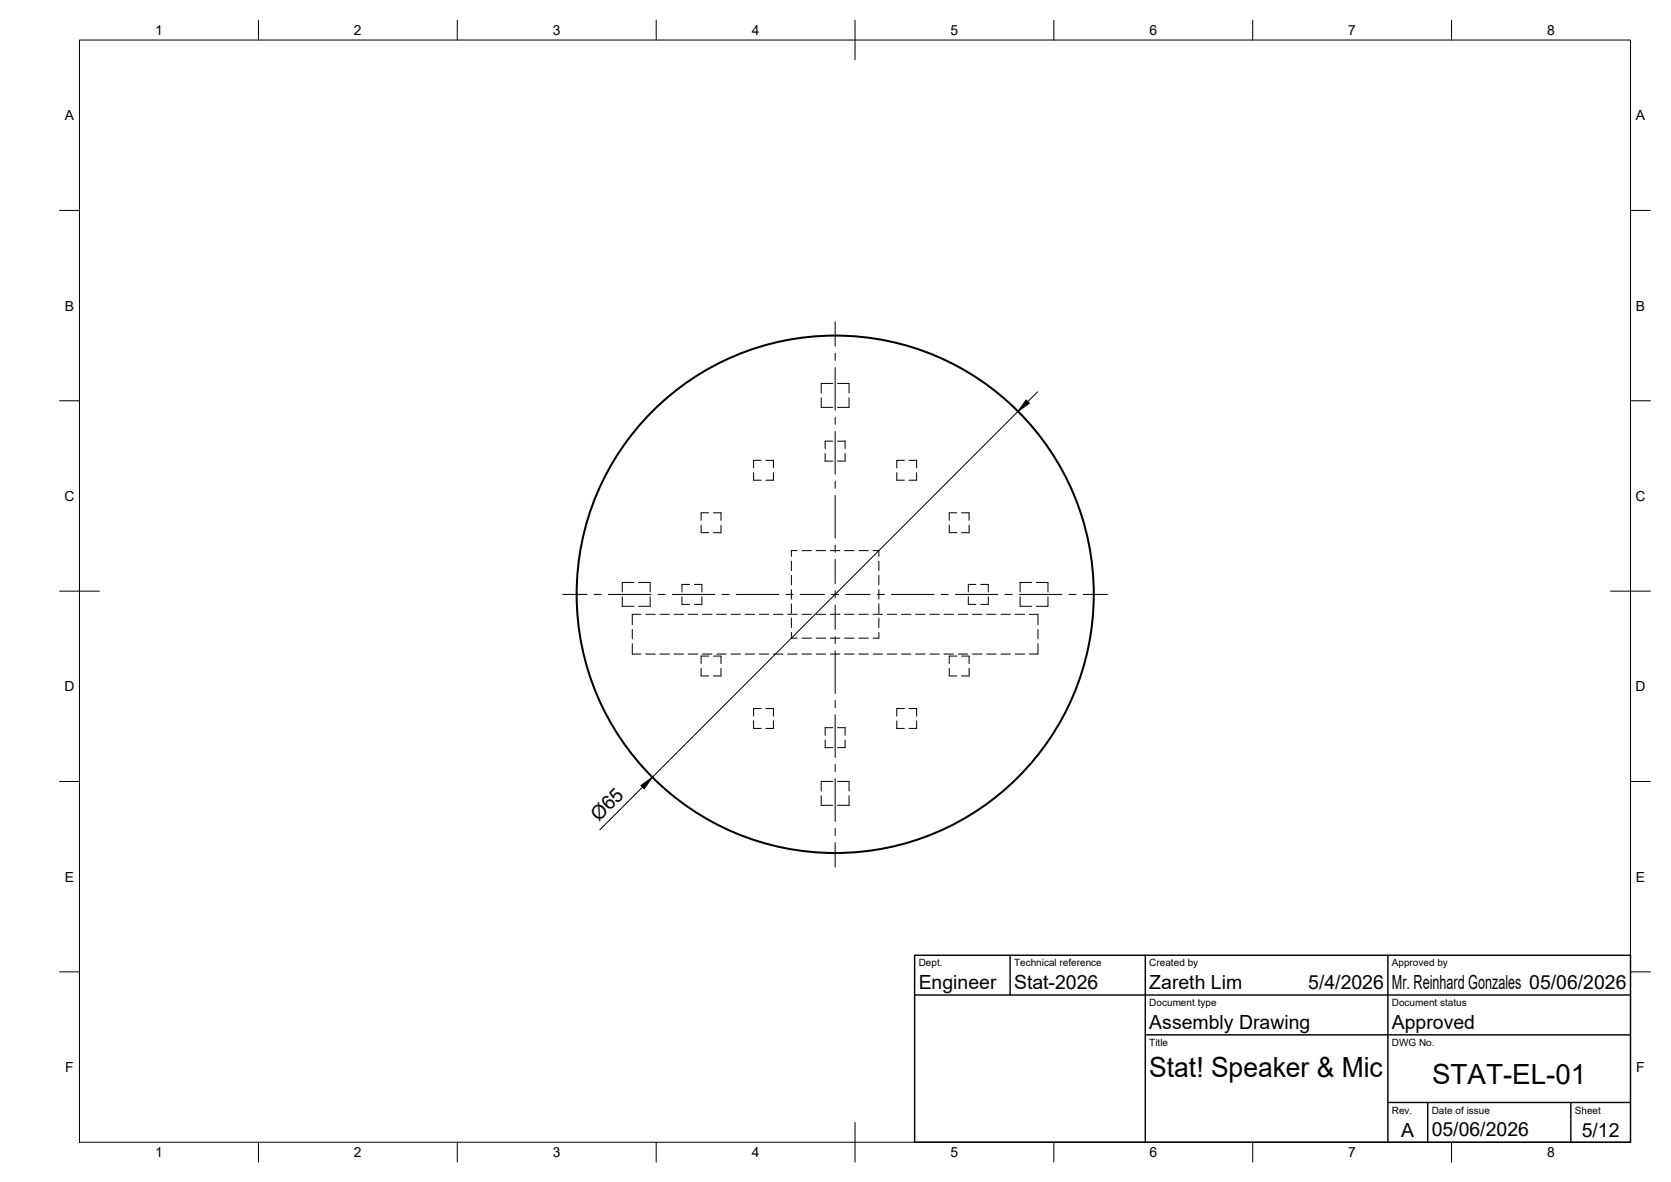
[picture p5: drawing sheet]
<svg xmlns="http://www.w3.org/2000/svg" width="420mm" height="297mm" viewBox="0 0 420 297" stroke-linecap="round" stroke-linejoin="round" font-family="sans-serif">
<!-- layer: Visible -->
<circle cx="210" cy="149.3" r="65" fill="none" stroke="#000" stroke-width=".51"/>
<!-- layer: Hidden -->
<g fill="none" stroke="#000" stroke-width=".25">
<path d="M206.5 100v2.4h2.9M209.4 96.4h-2.9v2.4M210.6 96.4h2.9v2.4M213.5 100v2.4h-2.9M189.5 118.8v1.9h1.9M191.4 115.7h-1.9v1.9M192.6 115.7h1.9v1.9M194.5 118.8v1.9h-1.9M207.5 114v1.9h1.9M209.4 110.9h-1.9v1.9M210.6 110.9h1.9v1.9M212.5 114v1.9h-1.9"/>
<path d="M225.5 118.8v1.9h1.9M227.4 115.7h-1.9v1.9M228.6 115.7h1.9v1.9M230.5 118.8v1.9h-1.9M176.3 132v1.9h1.9M178.2 128.9h-1.9v1.9M179.4 128.9h1.9v1.9M181.3 132v1.9h-1.9M200.4 138.4h-1.4v1.4M201.7 138.4h2.3M205.2 138.4h2.4M208.8 138.4h2.4"/>
<path d="M212.4 138.4h2.4M215.9 138.4h2.4M219.5 138.4h1.5v1.4M238.7 132v1.9h1.9M240.6 128.9h-1.9v1.9M241.8 128.9h1.9v1.9M243.7 132v1.9h-1.9M156.5 150v2.4h2.9M159 158.2v2.4M159.4 146.4h-2.9v2.4M160.6 146.4h2.9v2.4M161.2 154.4h-2.2v2.6"/>
<path d="M162.3 154.4h2.4M163.5 150v2.4h-2.9M165.9 154.4h2.4M169.5 154.4h2.4M171.5 150v1.9h1.9M173.1 154.4h2.4M173.4 146.9h-1.9v1.9M174.6 146.9h1.9v1.9M176.5 150v1.9h-1.9M176.6 154.4h2.4M180.2 154.4h2.4M183.8 154.4h2.4"/>
<path d="M187.4 154.4h2.3M190.9 154.4h2.4M194.5 154.4h2.4M198.1 154.4h2.3M199 141v2.4M199 144.6v2.4M199 148.2v2.4M199 151.8v2.3M199 155.3v2.4M199 158.9v1.5h1.4M201.7 154.4h2.3M205.2 154.4h2.4"/>
<path d="M208.8 154.4h2.4M212.4 154.4h2.4M215.9 154.4h2.4M219.5 154.4h2.4M221 158.9v1.5h-1.5M221 141v2.4M221 144.6v2.4M221 148.2v2.4M221 151.8v2.3M221 155.3v2.4M223.1 154.4h2.4M226.7 154.4h2.3"/>
<path d="M230.2 154.4h2.4M233.8 154.4h2.4M237.4 154.4h2.4M240.9 154.4h2.4M243.5 150v1.9h1.9M244.5 154.4h2.4M245.4 146.9h-1.9v1.9M246.6 146.9h1.9v1.9M248.1 154.4h2.4M248.5 150v1.9h-1.9M251.7 154.4h2.3M255.2 154.4h2.4"/>
<path d="M256.5 150v2.4h2.9M258.8 154.4h2.2v2.6M259.4 146.4h-2.9v2.4M260.6 146.4h2.9v2.4M261 158.2v2.4M263.5 150v2.4h-2.9M159 161.8v2.6h2.2M162.3 164.4h2.4M165.9 164.4h2.4M169.5 164.4h2.4M173.1 164.4h2.4M176.3 168v1.9h1.9"/>
<path d="M176.6 164.4h2.4M178.2 164.9h-1.9v1.9M179.4 164.9h1.9v1.9M180.2 164.4h2.4M181.3 168v1.9h-1.9M183.8 164.4h2.4M187.4 164.4h2.3M190.9 164.4h2.4M191.4 178.1h-1.9v1.9M192.6 178.1h1.9v1.9M194.5 164.4h2.4M198.1 164.4h2.3"/>
<path d="M201.7 160.4h2.3M201.7 164.4h2.3M205.2 160.4h2.4M205.2 164.4h2.4M208.8 160.4h2.4M208.8 164.4h2.4M212.4 160.4h2.4M212.4 164.4h2.4M215.9 160.4h2.4M215.9 164.4h2.4M219.5 164.4h2.4M223.1 164.4h2.4"/>
<path d="M226.7 164.4h2.3M227.4 178.1h-1.9v1.9M228.6 178.1h1.9v1.9M230.2 164.4h2.4M233.8 164.4h2.4M237.4 164.4h2.4M238.7 168v1.9h1.9M240.6 164.9h-1.9v1.9M240.9 164.4h2.4M241.8 164.9h1.9v1.9M243.7 168v1.9h-1.9M244.5 164.4h2.4"/>
<path d="M248.1 164.4h2.4M251.7 164.4h2.3M255.2 164.4h2.4M261 161.8v2.6h-2.2M189.5 181.2v1.9h1.9M194.5 181.2v1.9h-1.9M206.5 200v2.4h2.9M207.5 186v1.9h1.9M209.4 196.4h-2.9v2.4M209.4 182.9h-1.9v1.9M210.6 196.4h2.9v2.4M210.6 182.9h1.9v1.9"/>
<path d="M212.5 186v1.9h-1.9M213.5 200v2.4h-2.9M225.5 181.2v1.9h1.9M230.5 181.2v1.9h-1.9"/>
</g>
<!-- layer: BORDER -->
<g fill="none" stroke="#000" stroke-width=".25">
<path d="M20 10.1h390v276.9h-390zM65 5.1v5M115 5.1v5M165 5.1v5M215 5.1v10M265 5.1v5M315 5.1v5M365 5.1v5M15 52.9h5M410 52.9h5M15 100.7h5M410 100.7h5"/>
<path d="M15 148.6h10M405 148.6h10M15 196.4h5M410 196.4h5M15 244.2h5M410 244.2h5M65 287v5M115 287v5M165 287v5M215 282.1v9.9M265 287v5M315 287v5"/>
<path d="M365 287v5"/>
</g>
<!-- layer: TITLEBLOCK -->
<path d="M230 250h180M230 240.1h180v46.9h-180zM254 240.1v9.9M288 240.1v46.9M349 240.1v46.9M288 260.1h122M349 277.1h61M359 277.1v9.9M395 277.1v9.9" fill="none" stroke="#000" stroke-width=".36"/>
<!-- layer: Smart Centers -->
<g fill="none" stroke="#000" stroke-width=".25">
<path d="M210 80.9v6.1M210 88.8v1.8M210 92.4v10.7M210 104.9v1.7M210 108.4v10.8M210 120.9v1.8M210 124.5v10.7M210 137v1.8M141.5 149.4h6.1M149.4 149.4h1.8M153 149.4h10.7M165.5 149.4h1.8"/>
<path d="M169 149.4h10.7M181.5 149.4h1.8M185.1 149.4h10.7M197.6 149.4h1.8M201.2 149.4h6.1M209.1 149.4h1.8M210 140.6v6.1M210 148.5v1.8M210 152v6.2M210 160v1.7M212.7 149.4h6.1M220.6 149.4h1.8"/>
<path d="M224.1 149.4h10.8M236.6 149.4h1.8M240.2 149.4h10.7M252.7 149.4h1.8M256.3 149.4h10.7M268.8 149.4h1.8M272.4 149.4h6.1M210 163.5v10.8M210 176v1.8M210 179.6v10.7M210 192.1v1.8M210 195.7v10.7"/>
<path d="M210 208.2v1.8M210 211.8v6.1"/>
</g>
<!-- layer: FD_Dimensions -->
<path d="M260.9 98.5l-2.5 2.4M255.9 103.4l-91.9 91.9M161.5 197.8l-10.7 10.7" fill="none" stroke="#000" stroke-width=".25"/>
<path d="M258 100.5l.8 .9-2.9 2zM161.1 197.4l2.9-2.1-2 2.9z" fill="#000" stroke="#000" stroke-width=".25"/>
<g font-size="7">
<text x="289" y="270.6">Stat! Speaker &amp; Mic</text>
<text x="360.1" y="272.3">STAT-EL-01</text>
</g>
<g font-size="4.9">
<text x="150.6" y="206.6" transform="rotate(-45 150.6 206.6)">Ø65</text>
<text x="231" y="248.5">Engineer</text>
<text x="255" y="248.5">Stat-2026</text>
<text x="289" y="248.5">Zareth Lim</text>
<text x="329" y="248.5">5/4/2026</text>
<text x="350" y="248.5">Mr. Reinhard Gonzales 05/06/2026</text>
<text x="289" y="258.6">Assembly Drawing</text>
<text x="350" y="258.6">Approved</text>
<text x="352.3" y="285.7">A</text>
<text x="360" y="285.5">05/06/2026</text>
<text x="397.7" y="285.7">5/12</text>
</g>
<g font-size="3.5">
<text x="39" y="8.8">1</text>
<text x="89" y="8.8">2</text>
<text x="139" y="8.8">3</text>
<text x="189" y="8.8">4</text>
<text x="239" y="8.8">5</text>
<text x="289" y="8.8">6</text>
<text x="339" y="8.8">7</text>
<text x="389" y="8.8">8</text>
<text x="16.3" y="30.2">A</text>
<text x="411.3" y="30.2">A</text>
<text x="16.3" y="78">B</text>
<text x="411.3" y="78">B</text>
<text x="16.2" y="125.9">C</text>
<text x="411.2" y="125.9">C</text>
<text x="16.2" y="173.7">D</text>
<text x="411.2" y="173.7">D</text>
<text x="16.3" y="221.6">E</text>
<text x="411.3" y="221.6">E</text>
<text x="16.4" y="269.4">F</text>
<text x="411.4" y="269.4">F</text>
<text x="39" y="290.8">1</text>
<text x="89" y="290.8">2</text>
<text x="139" y="290.8">3</text>
<text x="189" y="290.8">4</text>
<text x="239" y="290.8">5</text>
<text x="289" y="290.8">6</text>
<text x="339" y="290.8">7</text>
<text x="389" y="290.8">8</text>
</g>
<g font-size="2.5">
<text x="231" y="242.9">Dept.</text>
<text x="255" y="242.9">Technical reference</text>
<text x="289" y="242.9">Created by</text>
<text x="350" y="242.9">Approved by</text>
<text x="289" y="252.8">Document type</text>
<text x="350" y="252.8">Document status</text>
<text x="289" y="262.9">Title</text>
<text x="350" y="262.9">DWG No.</text>
<text x="350" y="279.9">Rev.</text>
<text x="360" y="279.9">Date of issue</text>
<text x="396" y="279.9">Sheet</text>
</g>
</svg>
